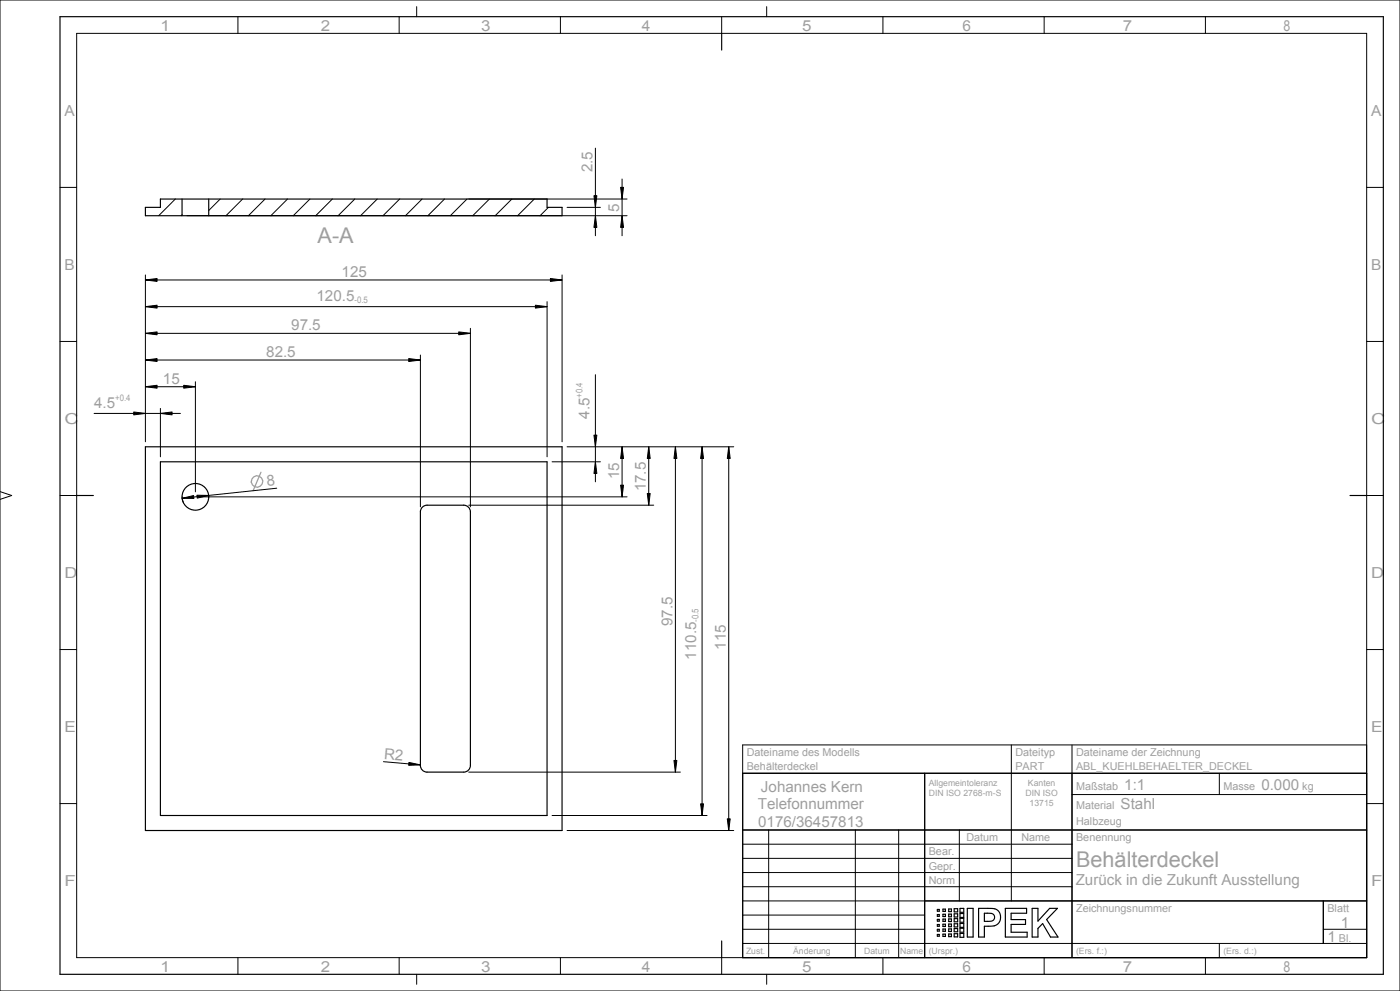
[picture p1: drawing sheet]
<svg xmlns="http://www.w3.org/2000/svg" width="420mm" height="297mm" viewBox="0 0 420 297" stroke-linecap="round" stroke-linejoin="round" font-family="sans-serif">
<g fill="none" stroke="#000" stroke-width=".3">
<path d="M0 0h420v297h-420zM23 10h387v277h-387zM71.4 5v5M119.8 5v5M125 2v3M168.1 5v5M216.5 5v5M230 2v3M264.9 5v5M313.3 5v5M361.6 5v5M18 56.2h5"/>
<path d="M52.6 59.6l-5 5M66.1 59.6l-3.5 3.5M72.8 59.6l-5 5M79.5 59.6l-5 5M86.2 59.6l-5 5M93 59.6l-5 5M99.7 59.6l-5 5M106.4 59.6l-5 5M113.2 59.6l-5 5M119.9 59.6l-5 5M126.6 59.6l-5 5M133.4 59.6l-5 5"/>
<path d="M140.1 59.6l-5 5M146.8 59.6l-5 5M153.6 59.6l-5 5M160.3 59.6l-5 5M410 56.2h5M54.6 64.4l-.3 .2M164.5 62.1l-2.5 2.5M18 102.3h5M410 102.3h5M0 147.3l3.5 1.2-3.5 1.2M18 148.5h5M410 148.5h5"/>
<path d="M18 194.7h5M410 194.7h5M222.8 231.8h187.2M277.4 231.8v55.2M303.4 223.3v46.7M321.6 238.1h88.4M321.6 223.3v63.7M365.8 231.8v6.3M410 223.3h-187.2v63.7M18 240.8h5M222.8 248.8h187.2M222.8 253h98.8"/>
<path d="M222.8 257.3h98.8M230.6 248.8v38.2M256.6 248.8v38.2M269.6 248.8v38.2M287.8 248.8v21.2M410 240.8h5M222.8 261.5h98.8M222.8 265.8h98.8M222.8 270h187.2M222.8 274.3h54.6M222.8 278.5h54.6M397 278.5h13"/>
<path d="M397 270v12.8M71.4 287v5M119.8 287v5M125 292v3M168.1 287v5M216.5 287v5M222.8 282.8h187.2M230 292v3M264.9 287v5M313.3 287v5M361.6 287v5M365.8 282.8v4.2"/>
</g>
<g fill="none" stroke="#000" stroke-width=".35">
<path d="M18 5h397v287h-397zM216.5 10v5M54.6 59.6v5M62.6 59.6v5M43.6 62.1h4.5v-2.5h116v2.5h4.5v2.5h-125zM23 148.5h5M405 148.5h5M222.8 231.8h187.2v55.2h-187.2zM277.4 231.8v55.2M321.6 231.8v55.2M222.8 248.8h187.2M277.4 270h132.6"/>
<path d="M281.2 278.5h.6v.5h-.6zM281.2 277.1h.6v.5h-.6zM281.2 275.5h.6v.6h-.6zM281.2 274.1h.6v.5h-.6zM281.2 272.6h.6v.5h-.6zM282.9 280h.7v.6h-.7zM282.9 278.4h.7v.7h-.7zM282.9 277h.7v.7h-.7zM282.9 275.4h.7v.7h-.7zM282.9 274h.7v.7h-.7zM282.9 272.5h.7v.7h-.7zM284.6 279.9h.8v.8h-.8z"/>
<path d="M284.6 278.4h.8v.8h-.8zM284.6 276.9h.8v.8h-.8zM284.6 275.4h.8v.8h-.8zM284.6 274h.8v.8h-.8zM284.6 272.4h.8v.8h-.8zM286.3 279.8h1v1h-1zM286.3 278.3h1v.9h-1zM286.3 276.8h1v1h-1zM286.3 275.3h1v1h-1zM286.3 273.9h1v.9h-1zM286.3 272.3h1v1h-1zM288 279.7h1.1v1.2h-1.1z"/>
<path d="M288 278.2h1.1v1.2h-1.1zM288 276.8h1.1v1.1h-1.1zM288 275.2h1.1v1.2h-1.1zM288 273.8h1.1v1.2h-1.1zM288 272.2h1.1v1.2h-1.1zM290.2 272.2h1.7v8.6h-1.7zM293.6 272.2l4.8 .2 1.1 .7 .6 1.1-.1 1.6-.9 1.3-1.1 .4-2.7 .1v3.2h-1.7zM295.3 273.7l2.6 .2 .4 .7-.1 1-.8 .5h-2.1zM301.6 272.2h6.4v1.5h-4.7v1.9h4.4v1.4h-4.4v2.4h4.8v1.4h-6.5zM309.6 272.2h1.8v3.9l3.5-3.9h2.3l-3.2 3.4 3.4 5.2h-2.2l-2.4-4-1.4 1.4v2.6h-1.8zM397 270v12.8M216.5 282v5"/>
<path d="M281.2 280.1h.6v.5h-.6z"/>
</g>
<!-- layer: 02_ALL_AXES -->
<circle cx="58.6" cy="148.9" r="4" fill="none" stroke="#000" stroke-width=".35"/>
<!-- layer: 20_ALL_FEATURES -->
<path d="M43.6 133.9h125v115h-125zM48.1 138.4h116v106h-116zM126.7 152l1.4-.6h11a2 2 0 0 1 2 2v76a2 2 0 0 1-2 2h-11a2 2 0 0 1-2-2v-76z" fill="none" stroke="#000" stroke-width=".35"/>
<!-- layer: 51_ALL_DIMS -->
<g fill="#000">
<path d="M186.2 56.1h.9l-.5 3.5zM178.6 64.6l.5 3.5h-.9zM178.2 58.6h.9l-.5 3.5zM186.6 64.6l.5 3.5h-.9zM43.6 99.9l3.5-.4v.8zM43.6 91.9l3.5-.4v.8zM43.6 83.9l3.5-.4v.8zM137.6 99.5l3.5 .4-3.5 .4zM160.6 91.5l3.5 .4-3.5 .4zM165.1 83.5l3.5 .4-3.5 .4zM43.6 107.9l3.5-.4v.8zM43.6 115.9l3.5-.4v.8z"/>
<path d="M55.1 115.5l3.5 .4-3.5 .4zM122.6 107.5l3.5 .4-3.5 .4zM40.1 123.5l3.5 .4-3.5 .4zM48.1 123.9l3.5-.4v.8zM178.2 130.4h.9l-.5 3.5zM178.6 138.4l.5 3.5h-.9zM186.6 133.9l.5 3.5h-.9zM194.6 133.9l.5 3.5h-.9zM202.6 133.9l.5 3.5h-.9zM210.6 133.9l.5 3.5h-.9zM218.6 133.9l.5 3.5h-.9zM54.6 149.3l3.5-.8 .1 .9z"/>
<path d="M59.1 148.4l3.5 .1-3.4 .8zM186.2 145.4h.9l-.5 3.5zM194.2 147.9h.9l-.5 3.5zM122.7 228.5l3.4 .7-3.5 .2zM202.2 227.9h.9l-.5 3.5zM210.2 240.9h.9l-.5 3.5zM218.2 245.4h.9l-.5 3.5z"/>
</g>
<g fill="none" stroke="#000" stroke-width=".3">
<path d="M140.6 59.6h47.5M178.2 58.6h.9l-.5 3.5zM178.6 44.4v26.2M186.2 56.1h.9l-.5 3.5zM186.6 53.6v17M56.1 64.6h132M170.1 62.1h10M178.6 64.6l.5 3.5h-.9zM186.6 64.6l.5 3.5h-.9zM43.6 99.9l3.5-.4v.8zM43.6 91.9l3.5-.4v.8zM43.6 83.9l3.5-.4v.8z"/>
<path d="M43.6 82.4v50M43.6 99.9h97.5M43.6 91.9h120.5M43.6 83.9h125M137.6 99.5l3.5 .4-3.5 .4zM141.1 98.4v53.5M160.6 91.5l3.5 .4-3.5 .4zM164.1 90.4v46.5M165.1 83.5l3.5 .4-3.5 .4zM168.6 82.4v50M43.6 107.9l3.5-.4v.8zM43.6 115.9l3.5-.4v.8z"/>
<path d="M43.6 115.9h15M43.6 107.9h82.5M55.1 115.5l3.5 .4-3.5 .4zM58.6 114.4v33M122.6 107.5l3.5 .4-3.5 .4zM126.1 106.4v45.5M178.6 112.3v32.1M28.2 123.9h25.9M40.1 123.5l3.5 .4-3.5 .4zM48.1 123.9l3.5-.4v.8zM48.1 122.4v14.5M165.6 138.4h14.5"/>
<path d="M170.1 133.9h50M178.2 130.4h.9l-.5 3.5zM178.6 138.4l.5 3.5h-.9zM186.6 133.9l.5 3.5h-.9zM186.6 133.9v15M194.6 133.9l.5 3.5h-.9zM194.6 133.9v17.5M202.6 133.9l.5 3.5h-.9zM202.6 133.9v97.5M210.6 133.9l.5 3.5h-.9zM210.6 133.9v110.5M218.6 133.9l.5 3.5h-.9z"/>
<path d="M218.6 133.9v115M54.6 148.9l.4 1.8M54.6 149.3l3.5-.8 .1 .9zM59.1 148.4l3.5 .1-3.4 .8zM60.1 148.9h128M83 146.3l-28.4 3M140.6 151.4h55.5M186.2 145.4h.9l-.5 3.5zM194.2 147.9h.9l-.5 3.5zM115 228.3l11.1 .9M122.7 228.5l3.4 .7-3.5 .2zM140.6 231.4h63.5"/>
<path d="M202.2 227.9h.9l-.5 3.5zM165.6 244.4h46.5M170.1 248.9h50M210.2 240.9h.9l-.5 3.5zM218.2 245.4h.9l-.5 3.5z"/>
</g>
<g fill="none" stroke="#9f9f9f" stroke-width=".38">
<path d="M78.3 141.5l-2.4 5.6"/>
<circle cx="77.1" cy="144.3" r="1.72"/>
</g>
<g font-size="6.5" fill="#9f9f9f">
<text x="95.3" y="72.7">A-A</text>
<text x="322.8" y="259.8">Behälterdeckel</text>
</g>
<g font-size="4.6" fill="#9f9f9f">
<text x="177.7" y="51.6" transform="rotate(-90 177.7 51.6)">2.5</text>
<text x="185.7" y="63.4" transform="rotate(-90 185.7 63.4)">5</text>
<text x="102.5" y="83">125</text>
<text x="94.9" y="90.2">120.5</text>
<text x="87.4" y="99">97.5</text>
<text x="79.9" y="107">82.5</text>
<text x="48.9" y="115">15</text>
<text x="28.2" y="122.2">4.5</text>
<text x="176.9" y="125.5" transform="rotate(-90 176.9 125.5)">4.5</text>
<text x="185.7" y="143.7" transform="rotate(-90 185.7 143.7)">15</text>
<text x="80.2" y="145.7" transform="rotate(-6 80.2 145.7)">8</text>
<text x="193.7" y="147.3" transform="rotate(-90 193.7 147.3)">17.5</text>
<text x="201.7" y="187.7" transform="rotate(-90 201.7 187.7)">97.5</text>
<text x="208.9" y="197.7" transform="rotate(-90 208.9 197.7)">110.5</text>
<text x="217.7" y="194.7" transform="rotate(-90 217.7 194.7)">115</text>
<text x="115.1" y="227.4" transform="rotate(5 115.1 227.4)">R2</text>
<text x="228.3" y="237.3">Johannes Kern</text>
<text x="337.3" y="236.7">1:1</text>
<text x="378.4" y="236.7">0.000</text>
<text x="227.3" y="242.5">Telefonnummer</text>
<text x="336.2" y="242.5">Stahl</text>
<text x="227.5" y="247.8">0176/36457813</text>
<text x="322.7" y="265.4">Zurück in die Zukunft Ausstellung</text>
<text x="402.2" y="278.1">1</text>
<text x="398.2" y="282.4">1</text>
</g>
<g font-size="4.5" fill="#9f9f9f">
<text x="48.1" y="9.2">1</text>
<text x="96.2" y="9.2">2</text>
<text x="144.4" y="9.2">3</text>
<text x="192.5" y="9.2">4</text>
<text x="240.6" y="9.2">5</text>
<text x="288.8" y="9.2">6</text>
<text x="336.9" y="9.2">7</text>
<text x="385" y="9.2">8</text>
<text x="19.4" y="34.8">A</text>
<text x="411.4" y="34.8">A</text>
<text x="19.4" y="81">B</text>
<text x="411.4" y="81">B</text>
<text x="19.4" y="127.2">C</text>
<text x="411.4" y="127.2">C</text>
<text x="19.4" y="173.3">D</text>
<text x="411.4" y="173.3">D</text>
<text x="19.4" y="219.5">E</text>
<text x="411.4" y="219.5">E</text>
<text x="19.4" y="265.7">F</text>
<text x="411.4" y="265.7">F</text>
<text x="48.1" y="291.2">1</text>
<text x="96.2" y="291.2">2</text>
<text x="144.4" y="291.2">3</text>
<text x="192.5" y="291.2">4</text>
<text x="240.6" y="291.2">5</text>
<text x="288.8" y="291.2">6</text>
<text x="336.9" y="291.2">7</text>
<text x="385" y="291.2">8</text>
</g>
<g font-size="3.3" fill="#9f9f9f">
<text x="224" y="226.6">Dateiname des Modells</text>
<text x="304.6" y="226.6">Dateityp</text>
<text x="322.8" y="226.6">Dateiname der Zeichnung</text>
<text x="224" y="230.9">Behälterdeckel</text>
<text x="304.6" y="230.9">PART</text>
<text x="322.8" y="230.9">ABL_KUEHLBEHAELTER_DECKEL</text>
<text x="322.8" y="236.7">Maßstab</text>
<text x="367" y="236.7">Masse</text>
<text x="390.7" y="236.7">kg</text>
<text x="322.8" y="242.5">Material</text>
<text x="322.8" y="247.3">Halbzeug</text>
<text x="278.6" y="256.4">Bear.</text>
<text x="289.9" y="252.1">Datum</text>
<text x="306.4" y="252.1">Name</text>
<text x="322.8" y="252.1">Benennung</text>
<text x="278.6" y="260.6">Gepr.</text>
<text x="278.6" y="264.9">Norm</text>
<text x="322.8" y="273.4">Zeichnungsnummer</text>
<text x="398.2" y="273.4">Blatt</text>
<text x="401.7" y="282.4">Bl.</text>
</g>
<g font-size="2.7" fill="#9f9f9f">
<text x="106.3" y="90.9">-0.5</text>
<text x="174.8" y="119.2" transform="rotate(-90 174.8 119.2)">+0.4</text>
<text x="34.5" y="120.1">+0.4</text>
<text x="209.6" y="186.3" transform="rotate(-90 209.6 186.3)">-0.5</text>
</g>
<g font-size="2.6" fill="#9f9f9f">
<text x="278.6" y="235.5">Allgemeintoleranz</text>
<text x="278.6" y="238.5">DIN ISO 2768-m-S</text>
<text x="307.7" y="238.5">DIN ISO</text>
<text x="308.4" y="235.5">Kanten</text>
<text x="308.9" y="241.5">13715</text>
<text x="223.8" y="285.9">Zust.</text>
<text x="238" y="285.9">Änderung</text>
<text x="259.3" y="285.9">Datum</text>
<text x="270" y="285.9">Name</text>
<text x="278.6" y="285.9">(Urspr.)</text>
<text x="322.8" y="285.9">(Ers. f.:)</text>
<text x="367" y="285.9">(Ers. d.:)</text>
</g>
</svg>
